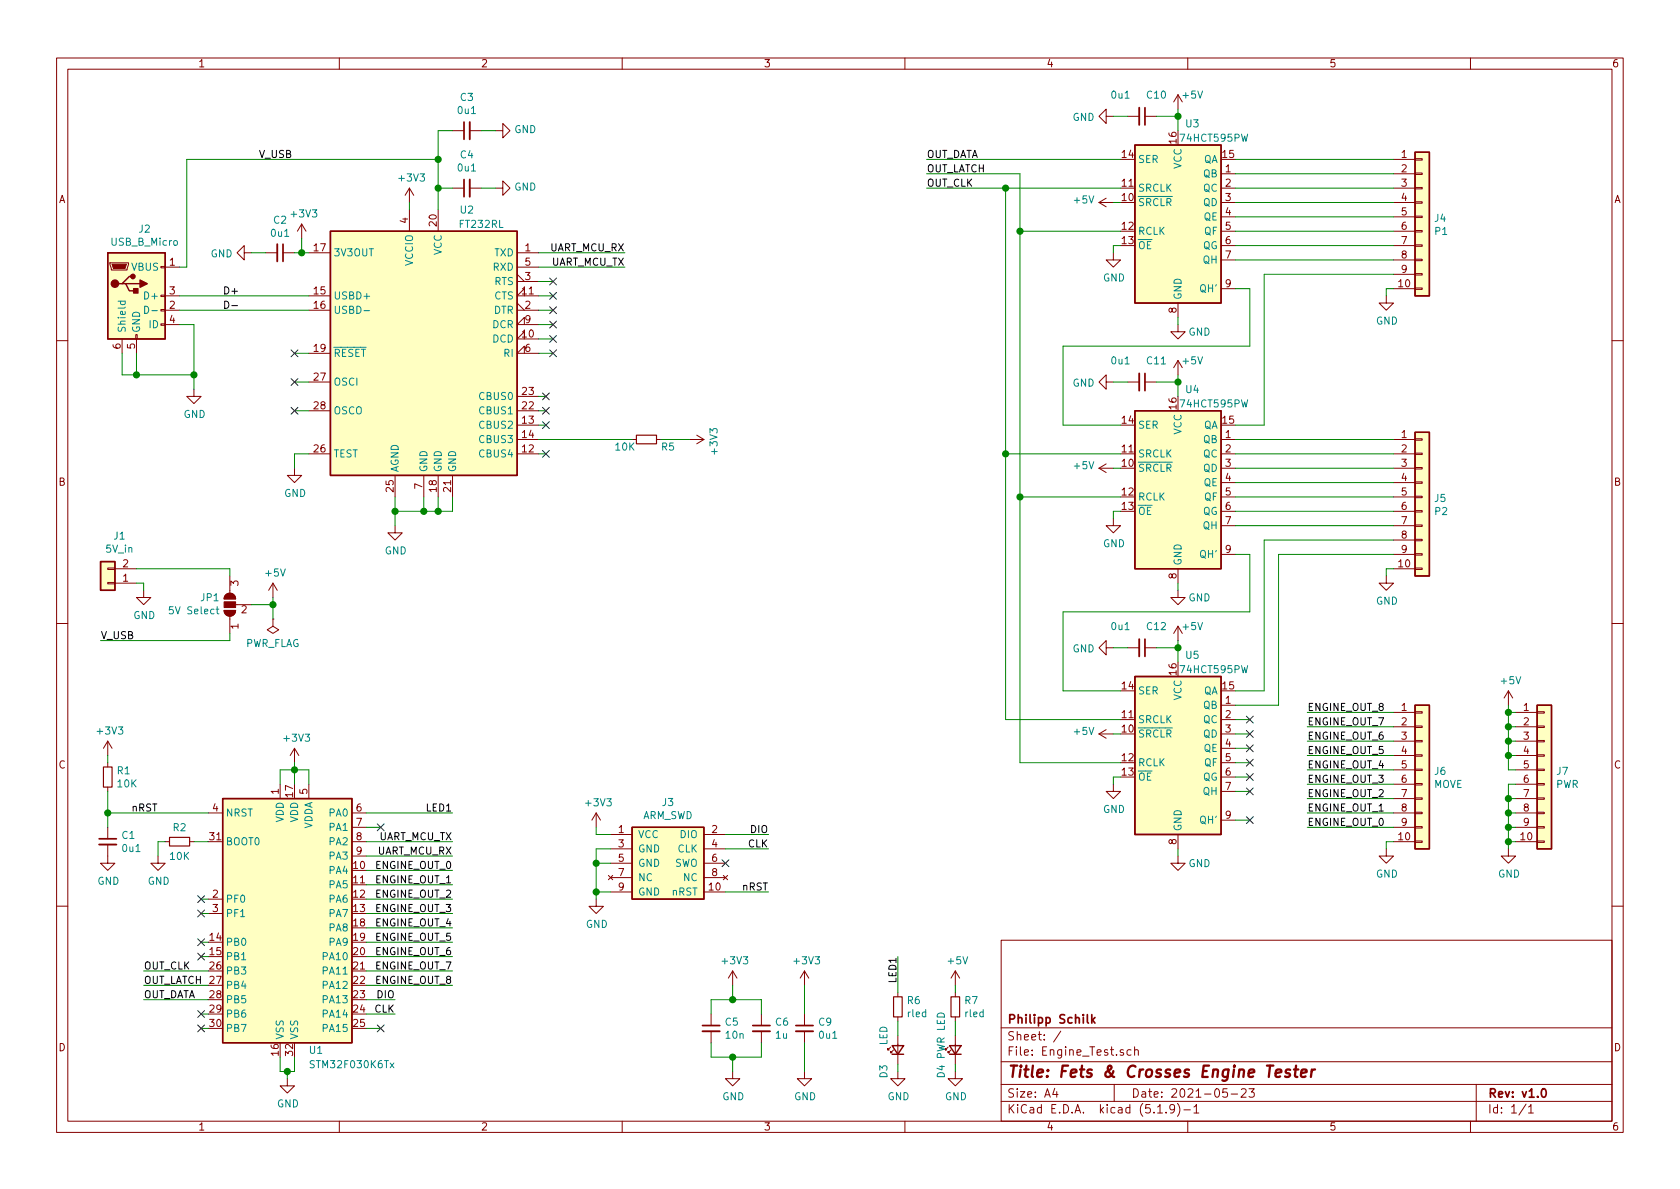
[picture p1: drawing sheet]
EESchema Schematic File Version 4
EELAYER 30 0
EELAYER END
$Descr A4 11693 8268
encoding utf-8
Sheet 1 1
Title "Fets & Crosses Engine Tester"
Date "2021-05-23"
Rev "v1.0"
Comp "Philipp Schilk"
Comment1 ""
Comment2 ""
Comment3 ""
Comment4 ""
$EndDescr
Wire Wire Line
	4250 5900 4150 5900
Wire Wire Line
	4150 5900 4150 6000
Wire Wire Line
	4150 6000 4250 6000
Wire Wire Line
	4150 6000 4150 6200
Wire Wire Line
	4150 6200 4250 6200
Connection ~ 4150 6000
Wire Wire Line
	4150 6200 4150 6250
Connection ~ 4150 6200
$Comp
L power:GND #PWR017
U 1 1
P 4150 6250
F 0 "#PWR017" H 4150 6000 50  0001 C CNN
F 1 "GND" H 4155 6077 50  0000 C CNN
F 2 "" H 4150 6250 50  0001 C CNN
F 3 "" H 4150 6250 50  0001 C CNN
	1    4150 6250
	1    0    0    -1  
$EndComp
$Comp
L ARM_SWD:ARM_SWD J3
U 1 1
P 4650 6000
F 0 "J3" H 4650 6425 50  0000 C CNN
F 1 "ARM_SWD" H 4650 6334 50  0000 C CNN
F 2 "Connector_PinHeader_1.27mm:PinHeader_2x05_P1.27mm_Vertical" H 4650 5700 50  0001 C CNN
F 3 "" H 4650 5700 50  0001 C CNN
	1    4650 6000
	1    0    0    -1  
$EndComp
NoConn ~ 5050 6000
Wire Wire Line
	5050 5900 5350 5900
Wire Wire Line
	5050 5800 5350 5800
Wire Wire Line
	5050 6200 5350 6200
Wire Wire Line
	4250 5800 4150 5800
Text Label 5350 5800 2    50   ~ 0
DIO
Text Label 5350 5900 2    50   ~ 0
CLK
Text Label 5350 6200 2    50   ~ 0
nRST
$Comp
L power:+3V3 #PWR016
U 1 1
P 4150 5750
F 0 "#PWR016" H 4150 5600 50  0001 C CNN
F 1 "+3V3" H 4165 5923 50  0000 C CNN
F 2 "" H 4150 5750 50  0001 C CNN
F 3 "" H 4150 5750 50  0001 C CNN
	1    4150 5750
	1    0    0    -1  
$EndComp
Wire Wire Line
	4150 5800 4150 5750
$Comp
L Interface_USB:FT232RL U2
U 1 1
P 2950 2450
F 0 "U2" H 3250 3450 50  0000 C CNN
F 1 "FT232RL" H 3350 3350 50  0000 C CNN
F 2 "Package_SO:SSOP-28_5.3x10.2mm_P0.65mm" H 4050 1550 50  0001 C CNN
F 3 "https://www.ftdichip.com/Support/Documents/DataSheets/ICs/DS_FT232R.pdf" H 2950 2450 50  0001 C CNN
	1    2950 2450
	1    0    0    -1  
$EndComp
$Comp
L Connector:USB_B_Micro J2
U 1 1
P 950 2050
F 0 "J2" H 1007 2517 50  0000 C CNN
F 1 "USB_B_Micro" H 1007 2426 50  0000 C CNN
F 2 "Connector_USB:USB_Mini-B_Wuerth_65100516121_Horizontal" H 1100 2000 50  0001 C CNN
F 3 "~" H 1100 2000 50  0001 C CNN
	1    950  2050
	1    0    0    -1  
$EndComp
Wire Wire Line
	2750 3450 2750 3550
Wire Wire Line
	2750 3550 2950 3550
Wire Wire Line
	3150 3550 3150 3450
Wire Wire Line
	3050 3450 3050 3550
Connection ~ 3050 3550
Wire Wire Line
	3050 3550 3150 3550
Wire Wire Line
	2950 3450 2950 3550
Connection ~ 2950 3550
Wire Wire Line
	2950 3550 3050 3550
$Comp
L power:GND #PWR012
U 1 1
P 2750 3650
F 0 "#PWR012" H 2750 3400 50  0001 C CNN
F 1 "GND" H 2755 3477 50  0000 C CNN
F 2 "" H 2750 3650 50  0001 C CNN
F 3 "" H 2750 3650 50  0001 C CNN
	1    2750 3650
	1    0    0    -1  
$EndComp
Wire Wire Line
	2750 3650 2750 3550
Connection ~ 2750 3550
$Comp
L power:GND #PWR09
U 1 1
P 2050 3250
F 0 "#PWR09" H 2050 3000 50  0001 C CNN
F 1 "GND" H 2055 3077 50  0000 C CNN
F 2 "" H 2050 3250 50  0001 C CNN
F 3 "" H 2050 3250 50  0001 C CNN
	1    2050 3250
	1    0    0    -1  
$EndComp
Wire Wire Line
	2050 3250 2050 3150
Wire Wire Line
	2050 3150 2150 3150
$Comp
L Device:C_Small C2
U 1 1
P 1950 1750
F 0 "C2" V 1721 1750 50  0000 C CNN
F 1 "0u1" V 1812 1750 50  0000 C CNN
F 2 "Capacitor_SMD:C_0603_1608Metric" H 1950 1750 50  0001 C CNN
F 3 "~" H 1950 1750 50  0001 C CNN
	1    1950 1750
	0    1    1    0   
$EndComp
$Comp
L power:GND #PWR06
U 1 1
P 1750 1750
F 0 "#PWR06" H 1750 1500 50  0001 C CNN
F 1 "GND" V 1755 1622 50  0000 R CNN
F 2 "" H 1750 1750 50  0001 C CNN
F 3 "" H 1750 1750 50  0001 C CNN
	1    1750 1750
	0    1    1    0   
$EndComp
Wire Wire Line
	1750 1750 1850 1750
Wire Wire Line
	2150 2650 2050 2650
Wire Wire Line
	2150 2850 2050 2850
NoConn ~ 2050 2850
NoConn ~ 2050 2650
Wire Wire Line
	1250 2050 2150 2050
Wire Wire Line
	2150 2150 1250 2150
Wire Wire Line
	1250 2250 1350 2250
Wire Wire Line
	1350 2250 1350 2600
Wire Wire Line
	1350 2600 950  2600
Wire Wire Line
	850  2600 850  2450
Wire Wire Line
	950  2450 950  2600
Connection ~ 950  2600
Wire Wire Line
	950  2600 850  2600
$Comp
L power:GND #PWR05
U 1 1
P 1350 2700
F 0 "#PWR05" H 1350 2450 50  0001 C CNN
F 1 "GND" H 1355 2527 50  0000 C CNN
F 2 "" H 1350 2700 50  0001 C CNN
F 3 "" H 1350 2700 50  0001 C CNN
	1    1350 2700
	1    0    0    -1  
$EndComp
Wire Wire Line
	1350 2700 1350 2600
Connection ~ 1350 2600
Wire Wire Line
	1250 1850 1300 1850
Wire Wire Line
	1300 1850 1300 1100
Wire Wire Line
	2050 1750 2100 1750
$Comp
L power:+3V3 #PWR011
U 1 1
P 2100 1650
F 0 "#PWR011" H 2100 1500 50  0001 C CNN
F 1 "+3V3" H 2115 1823 50  0000 C CNN
F 2 "" H 2100 1650 50  0001 C CNN
F 3 "" H 2100 1650 50  0001 C CNN
	1    2100 1650
	1    0    0    -1  
$EndComp
Wire Wire Line
	2100 1650 2100 1750
Connection ~ 2100 1750
Wire Wire Line
	2100 1750 2150 1750
$Comp
L power:+3V3 #PWR013
U 1 1
P 2850 1400
F 0 "#PWR013" H 2850 1250 50  0001 C CNN
F 1 "+3V3" H 2865 1573 50  0000 C CNN
F 2 "" H 2850 1400 50  0001 C CNN
F 3 "" H 2850 1400 50  0001 C CNN
	1    2850 1400
	1    0    0    -1  
$EndComp
Wire Wire Line
	2850 1400 2850 1450
Wire Wire Line
	3050 1100 3050 1300
Wire Wire Line
	1300 1100 3050 1100
Wire Wire Line
	2150 2450 2050 2450
NoConn ~ 2050 2450
Text Label 1800 1100 0    50   ~ 0
V_USB
$Comp
L Device:R_Small R6
U 1 1
P 6250 7000
F 0 "R6" H 6309 7046 50  0000 L CNN
F 1 "rled" H 6309 6955 50  0000 L CNN
F 2 "Resistor_SMD:R_0603_1608Metric" H 6250 7000 50  0001 C CNN
F 3 "~" H 6250 7000 50  0001 C CNN
	1    6250 7000
	1    0    0    -1  
$EndComp
$Comp
L Device:LED_Small D3
U 1 1
P 6250 7300
F 0 "D3" H 6100 7400 50  0000 C CNN
F 1 "LED" H 6350 7400 50  0000 C CNN
F 2 "LED_SMD:LED_0603_1608Metric" V 6250 7300 50  0001 C CNN
F 3 "~" V 6250 7300 50  0001 C CNN
	1    6250 7300
	0    -1   -1   0   
$EndComp
Wire Wire Line
	6250 7200 6250 7100
$Comp
L power:GND #PWR027
U 1 1
P 6250 7450
F 0 "#PWR027" H 6250 7200 50  0001 C CNN
F 1 "GND" H 6255 7277 50  0000 C CNN
F 2 "" H 6250 7450 50  0001 C CNN
F 3 "" H 6250 7450 50  0001 C CNN
	1    6250 7450
	1    0    0    -1  
$EndComp
Wire Wire Line
	6250 7450 6250 7400
$Comp
L Device:R_Small R7
U 1 1
P 6650 7000
F 0 "R7" H 6709 7046 50  0000 L CNN
F 1 "rled" H 6709 6955 50  0000 L CNN
F 2 "Resistor_SMD:R_0603_1608Metric" H 6650 7000 50  0001 C CNN
F 3 "~" H 6650 7000 50  0001 C CNN
	1    6650 7000
	1    0    0    -1  
$EndComp
$Comp
L Device:LED_Small D4
U 1 1
P 6650 7300
F 0 "D4" H 6500 7400 50  0000 C CNN
F 1 "PWR LED" H 6750 7400 50  0000 C CNN
F 2 "LED_SMD:LED_0603_1608Metric" V 6650 7300 50  0001 C CNN
F 3 "~" V 6650 7300 50  0001 C CNN
	1    6650 7300
	0    -1   -1   0   
$EndComp
Wire Wire Line
	6650 7200 6650 7100
$Comp
L power:GND #PWR029
U 1 1
P 6650 7450
F 0 "#PWR029" H 6650 7200 50  0001 C CNN
F 1 "GND" H 6655 7277 50  0000 C CNN
F 2 "" H 6650 7450 50  0001 C CNN
F 3 "" H 6650 7450 50  0001 C CNN
	1    6650 7450
	1    0    0    -1  
$EndComp
Wire Wire Line
	6650 7450 6650 7400
Wire Wire Line
	6250 6650 6250 6900
Wire Wire Line
	6650 6850 6650 6900
Text Label 6250 6650 3    50   ~ 0
LED1
Wire Wire Line
	750  5650 1450 5650
Wire Wire Line
	1350 5850 1450 5850
Wire Wire Line
	1100 5850 1150 5850
Wire Wire Line
	1100 5950 1100 5850
$Comp
L power:GND #PWR04
U 1 1
P 1100 5950
F 0 "#PWR04" H 1100 5700 50  0001 C CNN
F 1 "GND" H 1105 5777 50  0000 C CNN
F 2 "" H 1100 5950 50  0001 C CNN
F 3 "" H 1100 5950 50  0001 C CNN
	1    1100 5950
	1    0    0    -1  
$EndComp
$Comp
L Device:R_Small R2
U 1 1
P 1250 5850
F 0 "R2" V 1150 5850 50  0000 C CNN
F 1 "10K" V 1350 5850 50  0000 C CNN
F 2 "Resistor_SMD:R_0603_1608Metric" H 1250 5850 50  0001 C CNN
F 3 "~" H 1250 5850 50  0001 C CNN
	1    1250 5850
	0    1    1    0   
$EndComp
$Comp
L power:GND #PWR02
U 1 1
P 750 5950
F 0 "#PWR02" H 750 5700 50  0001 C CNN
F 1 "GND" H 755 5777 50  0000 C CNN
F 2 "" H 750 5950 50  0001 C CNN
F 3 "" H 750 5950 50  0001 C CNN
	1    750  5950
	1    0    0    -1  
$EndComp
Wire Wire Line
	750  5750 750  5650
$Comp
L Device:C_Small C1
U 1 1
P 750 5850
F 0 "C1" H 842 5896 50  0000 L CNN
F 1 "0u1" H 842 5805 50  0000 L CNN
F 2 "Capacitor_SMD:C_0603_1608Metric" H 750 5850 50  0001 C CNN
F 3 "~" H 750 5850 50  0001 C CNN
	1    750  5850
	1    0    0    -1  
$EndComp
$Comp
L power:+3V3 #PWR01
U 1 1
P 750 5250
F 0 "#PWR01" H 750 5100 50  0001 C CNN
F 1 "+3V3" H 765 5423 50  0000 C CNN
F 2 "" H 750 5250 50  0001 C CNN
F 3 "" H 750 5250 50  0001 C CNN
	1    750  5250
	1    0    0    -1  
$EndComp
Wire Wire Line
	750  5300 750  5250
Connection ~ 750  5650
Wire Wire Line
	750  5500 750  5650
$Comp
L Device:R_Small R1
U 1 1
P 750 5400
F 0 "R1" H 809 5446 50  0000 L CNN
F 1 "10K" H 809 5355 50  0000 L CNN
F 2 "Resistor_SMD:R_0603_1608Metric" H 750 5400 50  0001 C CNN
F 3 "~" H 750 5400 50  0001 C CNN
	1    750  5400
	1    0    0    -1  
$EndComp
Text Label 1100 5650 2    50   ~ 0
nRST
Wire Wire Line
	4350 1750 3750 1750
Text Label 4350 1750 2    50   ~ 0
UART_MCU_RX
Text Label 4350 1850 2    50   ~ 0
UART_MCU_TX
Wire Wire Line
	3750 1850 4350 1850
Text Label 1550 2050 0    50   ~ 0
D+
Text Label 1550 2150 0    50   ~ 0
D-
$Comp
L Device:C_Small C4
U 1 1
P 3250 1300
F 0 "C4" V 3479 1300 50  0000 C CNN
F 1 "0u1" V 3388 1300 50  0000 C CNN
F 2 "Capacitor_SMD:C_0603_1608Metric" H 3250 1300 50  0001 C CNN
F 3 "~" H 3250 1300 50  0001 C CNN
	1    3250 1300
	0    -1   -1   0   
$EndComp
$Comp
L power:GND #PWR015
U 1 1
P 3450 1300
F 0 "#PWR015" H 3450 1050 50  0001 C CNN
F 1 "GND" V 3455 1172 50  0000 R CNN
F 2 "" H 3450 1300 50  0001 C CNN
F 3 "" H 3450 1300 50  0001 C CNN
	1    3450 1300
	0    -1   -1   0   
$EndComp
Wire Wire Line
	3450 1300 3350 1300
$Comp
L Device:C_Small C3
U 1 1
P 3250 900
F 0 "C3" V 3479 900 50  0000 C CNN
F 1 "0u1" V 3388 900 50  0000 C CNN
F 2 "Capacitor_SMD:C_0603_1608Metric" H 3250 900 50  0001 C CNN
F 3 "~" H 3250 900 50  0001 C CNN
	1    3250 900 
	0    -1   -1   0   
$EndComp
$Comp
L power:GND #PWR014
U 1 1
P 3450 900
F 0 "#PWR014" H 3450 650 50  0001 C CNN
F 1 "GND" V 3455 772 50  0000 R CNN
F 2 "" H 3450 900 50  0001 C CNN
F 3 "" H 3450 900 50  0001 C CNN
	1    3450 900 
	0    -1   -1   0   
$EndComp
Wire Wire Line
	3450 900  3350 900 
Wire Wire Line
	3150 900  3050 900 
Wire Wire Line
	3050 900  3050 1100
Connection ~ 3050 1100
Wire Wire Line
	3150 1300 3050 1300
Connection ~ 3050 1300
Wire Wire Line
	3050 1300 3050 1450
Wire Wire Line
	3750 1950 3850 1950
Wire Wire Line
	3750 2050 3850 2050
Wire Wire Line
	3750 2150 3850 2150
Wire Wire Line
	3750 2250 3850 2250
Wire Wire Line
	3750 2350 3850 2350
Wire Wire Line
	3750 2450 3850 2450
NoConn ~ 3850 1950
NoConn ~ 3850 2050
NoConn ~ 3850 2150
NoConn ~ 3850 2250
NoConn ~ 3850 2350
NoConn ~ 3850 2450
$Comp
L Device:R_Small R5
U 1 1
P 4500 3050
F 0 "R5" V 4550 3200 50  0000 C CNN
F 1 "10K" V 4550 2900 50  0000 C CNN
F 2 "Resistor_SMD:R_0603_1608Metric" H 4500 3050 50  0001 C CNN
F 3 "~" H 4500 3050 50  0001 C CNN
	1    4500 3050
	0    1    1    0   
$EndComp
Wire Wire Line
	4400 3050 3750 3050
Wire Wire Line
	4600 3050 4800 3050
NoConn ~ 3800 2950
NoConn ~ 3800 3150
Wire Wire Line
	3800 2950 3750 2950
Wire Wire Line
	3750 3150 3800 3150
$Comp
L power:+3V3 #PWR022
U 1 1
P 4800 3050
F 0 "#PWR022" H 4800 2900 50  0001 C CNN
F 1 "+3V3" H 4815 3223 50  0000 C CNN
F 2 "" H 4800 3050 50  0001 C CNN
F 3 "" H 4800 3050 50  0001 C CNN
	1    4800 3050
	0    1    1    0   
$EndComp
$Comp
L MCU_ST_STM32F0:STM32F030K6Tx U1
U 1 1
P 2050 6350
F 0 "U1" H 2200 5400 50  0000 C CNN
F 1 "STM32F030K6Tx" H 2450 5300 50  0000 C CNN
F 2 "Package_QFP:LQFP-32_7x7mm_P0.8mm" H 1550 5450 50  0001 R CNN
F 3 "http://www.st.com/st-web-ui/static/active/en/resource/technical/document/datasheet/DM00088500.pdf" H 2050 6350 50  0001 C CNN
	1    2050 6350
	1    0    0    -1  
$EndComp
$Comp
L power:+3V3 #PWR025
U 1 1
P 5600 6850
F 0 "#PWR025" H 5600 6700 50  0001 C CNN
F 1 "+3V3" H 5615 7023 50  0000 C CNN
F 2 "" H 5600 6850 50  0001 C CNN
F 3 "" H 5600 6850 50  0001 C CNN
	1    5600 6850
	1    0    0    -1  
$EndComp
$Comp
L power:GND #PWR08
U 1 1
P 2000 7500
F 0 "#PWR08" H 2000 7250 50  0001 C CNN
F 1 "GND" H 2005 7327 50  0000 C CNN
F 2 "" H 2000 7500 50  0001 C CNN
F 3 "" H 2000 7500 50  0001 C CNN
	1    2000 7500
	1    0    0    -1  
$EndComp
Wire Wire Line
	1950 7450 2000 7450
Wire Wire Line
	2000 7450 2000 7500
Connection ~ 2000 7450
Wire Wire Line
	2000 7450 2050 7450
Wire Wire Line
	4950 7250 4950 7350
Wire Wire Line
	4950 7350 5100 7350
Wire Wire Line
	5300 7350 5300 7250
Wire Wire Line
	5100 7350 5100 7450
Connection ~ 5100 7350
Wire Wire Line
	5100 7350 5300 7350
$Comp
L power:GND #PWR019
U 1 1
P 5100 7450
F 0 "#PWR019" H 5100 7200 50  0001 C CNN
F 1 "GND" H 5105 7277 50  0000 C CNN
F 2 "" H 5100 7450 50  0001 C CNN
F 3 "" H 5100 7450 50  0001 C CNN
	1    5100 7450
	1    0    0    -1  
$EndComp
Wire Wire Line
	4950 7050 4950 6950
Wire Wire Line
	5300 6950 5300 7050
$Comp
L power:GND #PWR026
U 1 1
P 5600 7450
F 0 "#PWR026" H 5600 7200 50  0001 C CNN
F 1 "GND" H 5605 7277 50  0000 C CNN
F 2 "" H 5600 7450 50  0001 C CNN
F 3 "" H 5600 7450 50  0001 C CNN
	1    5600 7450
	1    0    0    -1  
$EndComp
Wire Wire Line
	5600 7250 5600 7450
Wire Wire Line
	4950 6950 5100 6950
Wire Wire Line
	5600 6850 5600 7050
$Comp
L power:+3V3 #PWR018
U 1 1
P 5100 6850
F 0 "#PWR018" H 5100 6700 50  0001 C CNN
F 1 "+3V3" H 5115 7023 50  0000 C CNN
F 2 "" H 5100 6850 50  0001 C CNN
F 3 "" H 5100 6850 50  0001 C CNN
	1    5100 6850
	1    0    0    -1  
$EndComp
Wire Wire Line
	5100 6850 5100 6950
Connection ~ 5100 6950
Wire Wire Line
	5100 6950 5300 6950
Wire Wire Line
	1950 5350 2050 5350
Wire Wire Line
	2150 5350 2150 5450
Wire Wire Line
	1950 5350 1950 5450
Wire Wire Line
	2050 5450 2050 5350
Connection ~ 2050 5350
Wire Wire Line
	2050 5350 2150 5350
$Comp
L power:+3V3 #PWR010
U 1 1
P 2050 5300
F 0 "#PWR010" H 2050 5150 50  0001 C CNN
F 1 "+3V3" H 2065 5473 50  0000 C CNN
F 2 "" H 2050 5300 50  0001 C CNN
F 3 "" H 2050 5300 50  0001 C CNN
	1    2050 5300
	1    0    0    -1  
$EndComp
Wire Wire Line
	2050 5300 2050 5350
Wire Wire Line
	1950 7350 1950 7450
Wire Wire Line
	2050 7350 2050 7450
$Comp
L Device:C_Small C5
U 1 1
P 4950 7150
F 0 "C5" H 5042 7196 50  0000 L CNN
F 1 "10n" H 5042 7105 50  0000 L CNN
F 2 "Capacitor_SMD:C_0603_1608Metric" H 4950 7150 50  0001 C CNN
F 3 "~" H 4950 7150 50  0001 C CNN
	1    4950 7150
	1    0    0    -1  
$EndComp
$Comp
L Device:C_Small C6
U 1 1
P 5300 7150
F 0 "C6" H 5392 7196 50  0000 L CNN
F 1 "1u" H 5392 7105 50  0000 L CNN
F 2 "Capacitor_SMD:C_0603_1608Metric" H 5300 7150 50  0001 C CNN
F 3 "~" H 5300 7150 50  0001 C CNN
	1    5300 7150
	1    0    0    -1  
$EndComp
$Comp
L Device:C_Small C9
U 1 1
P 5600 7150
F 0 "C9" H 5692 7196 50  0000 L CNN
F 1 "0u1" H 5692 7105 50  0000 L CNN
F 2 "Capacitor_SMD:C_0603_1608Metric" H 5600 7150 50  0001 C CNN
F 3 "~" H 5600 7150 50  0001 C CNN
	1    5600 7150
	1    0    0    -1  
$EndComp
$Comp
L power:+5V #PWR028
U 1 1
P 6650 6850
F 0 "#PWR028" H 6650 6700 50  0001 C CNN
F 1 "+5V" H 6665 7023 50  0000 C CNN
F 2 "" H 6650 6850 50  0001 C CNN
F 3 "" H 6650 6850 50  0001 C CNN
	1    6650 6850
	1    0    0    -1  
$EndComp
Text Label 700  4450 0    50   ~ 0
V_USB
$Comp
L Connector_Generic:Conn_01x02 J1
U 1 1
P 750 4050
F 0 "J1" H 668 3725 50  0000 C CNN
F 1 "5V_in" H 668 3816 50  0000 C CNN
F 2 "Connector_PinHeader_2.54mm:PinHeader_1x02_P2.54mm_Vertical" H 750 4050 50  0001 C CNN
F 3 "~" H 750 4050 50  0001 C CNN
	1    750  4050
	-1   0    0    1   
$EndComp
$Comp
L power:GND #PWR03
U 1 1
P 1000 4100
F 0 "#PWR03" H 1000 3850 50  0001 C CNN
F 1 "GND" H 1005 3927 50  0000 C CNN
F 2 "" H 1000 4100 50  0001 C CNN
F 3 "" H 1000 4100 50  0001 C CNN
	1    1000 4100
	1    0    0    -1  
$EndComp
Wire Wire Line
	1000 4100 1000 4050
Wire Wire Line
	1000 4050 950  4050
$Comp
L Jumper:SolderJumper_3_Open JP1
U 1 1
P 1600 4200
F 0 "JP1" V 1646 4268 50  0000 L CNN
F 1 "5V Select" V 1555 4268 50  0000 L CNN
F 2 "Jumper:SolderJumper-3_P1.3mm_Open_RoundedPad1.0x1.5mm" H 1600 4200 50  0001 C CNN
F 3 "~" H 1600 4200 50  0001 C CNN
	1    1600 4200
	0    -1   -1   0   
$EndComp
Wire Wire Line
	1600 4450 1600 4400
Wire Wire Line
	700  4450 1600 4450
Wire Wire Line
	1600 3950 1600 4000
Wire Wire Line
	950  3950 1600 3950
Wire Wire Line
	1750 4200 1900 4200
Wire Wire Line
	1900 4200 1900 4150
$Comp
L power:+5V #PWR07
U 1 1
P 1900 4150
F 0 "#PWR07" H 1900 4000 50  0001 C CNN
F 1 "+5V" H 1915 4323 50  0000 C CNN
F 2 "" H 1900 4150 50  0001 C CNN
F 3 "" H 1900 4150 50  0001 C CNN
	1    1900 4150
	1    0    0    -1  
$EndComp
Wire Wire Line
	2750 7050 2550 7050
Wire Wire Line
	2750 6950 2550 6950
Text Label 2750 7050 2    50   ~ 0
CLK
Text Label 2750 6950 2    50   ~ 0
DIO
Wire Wire Line
	2550 5850 3150 5850
Text Label 3150 5850 2    50   ~ 0
UART_MCU_TX
Text Label 3150 5950 2    50   ~ 0
UART_MCU_RX
Wire Wire Line
	3150 5950 2550 5950
Wire Wire Line
	2550 6150 3150 6150
Wire Wire Line
	2550 6050 3150 6050
Wire Wire Line
	2550 6250 3150 6250
Wire Wire Line
	2550 6350 3150 6350
Wire Wire Line
	2550 6450 3150 6450
Wire Wire Line
	2550 6550 3150 6550
Wire Wire Line
	2550 6650 3150 6650
Wire Wire Line
	2550 6750 3150 6750
Wire Wire Line
	2550 6850 3150 6850
Text Label 3150 6050 2    50   ~ 0
ENGINE_OUT_0
Text Label 3150 6150 2    50   ~ 0
ENGINE_OUT_1
Text Label 3150 6250 2    50   ~ 0
ENGINE_OUT_2
Text Label 3150 6350 2    50   ~ 0
ENGINE_OUT_3
Text Label 3150 6450 2    50   ~ 0
ENGINE_OUT_4
Text Label 3150 6550 2    50   ~ 0
ENGINE_OUT_5
Text Label 3150 6650 2    50   ~ 0
ENGINE_OUT_6
Text Label 3150 6750 2    50   ~ 0
ENGINE_OUT_7
Text Label 3150 6850 2    50   ~ 0
ENGINE_OUT_8
Wire Wire Line
	9700 5650 9100 5650
Wire Wire Line
	9700 5750 9100 5750
Wire Wire Line
	9700 5550 9100 5550
Wire Wire Line
	9700 5450 9100 5450
Wire Wire Line
	9700 5350 9100 5350
Wire Wire Line
	9700 5250 9100 5250
Wire Wire Line
	9700 5150 9100 5150
Wire Wire Line
	9700 5050 9100 5050
Wire Wire Line
	9700 4950 9100 4950
Text Label 9100 5750 0    50   ~ 0
ENGINE_OUT_0
Text Label 9100 5650 0    50   ~ 0
ENGINE_OUT_1
Text Label 9100 5550 0    50   ~ 0
ENGINE_OUT_2
Text Label 9100 5450 0    50   ~ 0
ENGINE_OUT_3
Text Label 9100 5350 0    50   ~ 0
ENGINE_OUT_4
Text Label 9100 5250 0    50   ~ 0
ENGINE_OUT_5
Text Label 9100 5150 0    50   ~ 0
ENGINE_OUT_6
Text Label 9100 5050 0    50   ~ 0
ENGINE_OUT_7
Text Label 9100 4950 0    50   ~ 0
ENGINE_OUT_8
NoConn ~ 2650 5750
NoConn ~ 2650 7150
Wire Wire Line
	2650 7150 2550 7150
Wire Wire Line
	2550 5750 2650 5750
$Comp
L 74xx:74HCT595 U3
U 1 1
P 8200 1500
F 0 "U3" H 8300 2150 50  0000 C CNN
F 1 "74HCT595PW" H 8450 2050 50  0000 C CNN
F 2 "Package_SO:TSSOP-16_4.4x5mm_P0.65mm" H 8200 1500 50  0001 C CNN
F 3 "https://assets.nexperia.com/documents/data-sheet/74HC_HCT595.pdf" H 8200 1500 50  0001 C CNN
	1    8200 1500
	1    0    0    -1  
$EndComp
$Comp
L power:+5V #PWR039
U 1 1
P 8200 750
F 0 "#PWR039" H 8200 600 50  0001 C CNN
F 1 "+5V" H 8300 850 50  0000 C CNN
F 2 "" H 8200 750 50  0001 C CNN
F 3 "" H 8200 750 50  0001 C CNN
	1    8200 750 
	1    0    0    -1  
$EndComp
$Comp
L Device:C_Small C10
U 1 1
P 7950 800
F 0 "C10" V 7800 900 50  0000 C CNN
F 1 "0u1" V 7800 650 50  0000 C CNN
F 2 "Capacitor_SMD:C_0603_1608Metric" H 7950 800 50  0001 C CNN
F 3 "~" H 7950 800 50  0001 C CNN
	1    7950 800 
	0    1    1    0   
$EndComp
$Comp
L power:GND #PWR030
U 1 1
P 7750 800
F 0 "#PWR030" H 7750 550 50  0001 C CNN
F 1 "GND" V 7755 672 50  0000 R CNN
F 2 "" H 7750 800 50  0001 C CNN
F 3 "" H 7750 800 50  0001 C CNN
	1    7750 800 
	0    1    1    0   
$EndComp
Wire Wire Line
	7750 800  7850 800 
Wire Wire Line
	8200 800  8050 800 
Wire Wire Line
	8200 750  8200 800 
Connection ~ 8200 800 
Wire Wire Line
	8200 800  8200 900 
$Comp
L power:GND #PWR040
U 1 1
P 8200 2250
F 0 "#PWR040" H 8200 2000 50  0001 C CNN
F 1 "GND" H 8350 2200 50  0000 C CNN
F 2 "" H 8200 2250 50  0001 C CNN
F 3 "" H 8200 2250 50  0001 C CNN
	1    8200 2250
	1    0    0    -1  
$EndComp
Wire Wire Line
	8200 2250 8200 2200
$Comp
L 74xx:74HCT595 U4
U 1 1
P 8200 3350
F 0 "U4" H 8300 4000 50  0000 C CNN
F 1 "74HCT595PW" H 8450 3900 50  0000 C CNN
F 2 "Package_SO:TSSOP-16_4.4x5mm_P0.65mm" H 8200 3350 50  0001 C CNN
F 3 "https://assets.nexperia.com/documents/data-sheet/74HC_HCT595.pdf" H 8200 3350 50  0001 C CNN
	1    8200 3350
	1    0    0    -1  
$EndComp
$Comp
L power:+5V #PWR041
U 1 1
P 8200 2600
F 0 "#PWR041" H 8200 2450 50  0001 C CNN
F 1 "+5V" H 8300 2700 50  0000 C CNN
F 2 "" H 8200 2600 50  0001 C CNN
F 3 "" H 8200 2600 50  0001 C CNN
	1    8200 2600
	1    0    0    -1  
$EndComp
$Comp
L Device:C_Small C11
U 1 1
P 7950 2650
F 0 "C11" V 7800 2750 50  0000 C CNN
F 1 "0u1" V 7800 2500 50  0000 C CNN
F 2 "Capacitor_SMD:C_0603_1608Metric" H 7950 2650 50  0001 C CNN
F 3 "~" H 7950 2650 50  0001 C CNN
	1    7950 2650
	0    1    1    0   
$EndComp
$Comp
L power:GND #PWR033
U 1 1
P 7750 2650
F 0 "#PWR033" H 7750 2400 50  0001 C CNN
F 1 "GND" V 7755 2522 50  0000 R CNN
F 2 "" H 7750 2650 50  0001 C CNN
F 3 "" H 7750 2650 50  0001 C CNN
	1    7750 2650
	0    1    1    0   
$EndComp
Wire Wire Line
	7750 2650 7850 2650
Wire Wire Line
	8200 2650 8050 2650
Wire Wire Line
	8200 2600 8200 2650
Connection ~ 8200 2650
Wire Wire Line
	8200 2650 8200 2750
$Comp
L power:GND #PWR042
U 1 1
P 8200 4100
F 0 "#PWR042" H 8200 3850 50  0001 C CNN
F 1 "GND" H 8350 4050 50  0000 C CNN
F 2 "" H 8200 4100 50  0001 C CNN
F 3 "" H 8200 4100 50  0001 C CNN
	1    8200 4100
	1    0    0    -1  
$EndComp
Wire Wire Line
	8200 4100 8200 4050
$Comp
L 74xx:74HCT595 U5
U 1 1
P 8200 5200
F 0 "U5" H 8300 5850 50  0000 C CNN
F 1 "74HCT595PW" H 8450 5750 50  0000 C CNN
F 2 "Package_SO:TSSOP-16_4.4x5mm_P0.65mm" H 8200 5200 50  0001 C CNN
F 3 "https://assets.nexperia.com/documents/data-sheet/74HC_HCT595.pdf" H 8200 5200 50  0001 C CNN
	1    8200 5200
	1    0    0    -1  
$EndComp
$Comp
L power:+5V #PWR043
U 1 1
P 8200 4450
F 0 "#PWR043" H 8200 4300 50  0001 C CNN
F 1 "+5V" H 8300 4550 50  0000 C CNN
F 2 "" H 8200 4450 50  0001 C CNN
F 3 "" H 8200 4450 50  0001 C CNN
	1    8200 4450
	1    0    0    -1  
$EndComp
$Comp
L Device:C_Small C12
U 1 1
P 7950 4500
F 0 "C12" V 7800 4600 50  0000 C CNN
F 1 "0u1" V 7800 4350 50  0000 C CNN
F 2 "Capacitor_SMD:C_0603_1608Metric" H 7950 4500 50  0001 C CNN
F 3 "~" H 7950 4500 50  0001 C CNN
	1    7950 4500
	0    1    1    0   
$EndComp
$Comp
L power:GND #PWR036
U 1 1
P 7750 4500
F 0 "#PWR036" H 7750 4250 50  0001 C CNN
F 1 "GND" V 7755 4372 50  0000 R CNN
F 2 "" H 7750 4500 50  0001 C CNN
F 3 "" H 7750 4500 50  0001 C CNN
	1    7750 4500
	0    1    1    0   
$EndComp
Wire Wire Line
	7750 4500 7850 4500
Wire Wire Line
	8200 4500 8050 4500
Wire Wire Line
	8200 4450 8200 4500
Connection ~ 8200 4500
Wire Wire Line
	8200 4500 8200 4600
$Comp
L power:GND #PWR044
U 1 1
P 8200 5950
F 0 "#PWR044" H 8200 5700 50  0001 C CNN
F 1 "GND" H 8350 5900 50  0000 C CNN
F 2 "" H 8200 5950 50  0001 C CNN
F 3 "" H 8200 5950 50  0001 C CNN
	1    8200 5950
	1    0    0    -1  
$EndComp
Wire Wire Line
	8200 5950 8200 5900
Wire Wire Line
	8600 2000 8700 2000
Wire Wire Line
	8700 2000 8700 2400
Wire Wire Line
	8700 2400 7400 2400
Wire Wire Line
	7400 2400 7400 2950
Wire Wire Line
	7400 2950 7800 2950
Wire Wire Line
	8600 3850 8700 3850
Wire Wire Line
	8700 3850 8700 4250
Wire Wire Line
	8700 4250 7400 4250
Wire Wire Line
	7400 4250 7400 4800
Wire Wire Line
	7400 4800 7800 4800
NoConn ~ 8700 5700
Wire Wire Line
	8600 5700 8700 5700
$Comp
L power:GND #PWR038
U 1 1
P 7750 5450
F 0 "#PWR038" H 7750 5200 50  0001 C CNN
F 1 "GND" H 7755 5277 50  0000 C CNN
F 2 "" H 7750 5450 50  0001 C CNN
F 3 "" H 7750 5450 50  0001 C CNN
	1    7750 5450
	1    0    0    -1  
$EndComp
Wire Wire Line
	7750 5450 7750 5400
Wire Wire Line
	7750 5400 7800 5400
$Comp
L power:GND #PWR035
U 1 1
P 7750 3600
F 0 "#PWR035" H 7750 3350 50  0001 C CNN
F 1 "GND" H 7755 3427 50  0000 C CNN
F 2 "" H 7750 3600 50  0001 C CNN
F 3 "" H 7750 3600 50  0001 C CNN
	1    7750 3600
	1    0    0    -1  
$EndComp
Wire Wire Line
	7750 3600 7750 3550
Wire Wire Line
	7750 3550 7800 3550
$Comp
L power:GND #PWR032
U 1 1
P 7750 1750
F 0 "#PWR032" H 7750 1500 50  0001 C CNN
F 1 "GND" H 7755 1577 50  0000 C CNN
F 2 "" H 7750 1750 50  0001 C CNN
F 3 "" H 7750 1750 50  0001 C CNN
	1    7750 1750
	1    0    0    -1  
$EndComp
Wire Wire Line
	7750 1750 7750 1700
Wire Wire Line
	7750 1700 7800 1700
$Comp
L power:+5V #PWR034
U 1 1
P 7750 3250
F 0 "#PWR034" H 7750 3100 50  0001 C CNN
F 1 "+5V" V 7765 3378 50  0000 L CNN
F 2 "" H 7750 3250 50  0001 C CNN
F 3 "" H 7750 3250 50  0001 C CNN
	1    7750 3250
	0    -1   -1   0   
$EndComp
Wire Wire Line
	7750 3250 7800 3250
$Comp
L power:+5V #PWR031
U 1 1
P 7750 1400
F 0 "#PWR031" H 7750 1250 50  0001 C CNN
F 1 "+5V" V 7765 1528 50  0000 L CNN
F 2 "" H 7750 1400 50  0001 C CNN
F 3 "" H 7750 1400 50  0001 C CNN
	1    7750 1400
	0    -1   -1   0   
$EndComp
Wire Wire Line
	7750 1400 7800 1400
$Comp
L power:+5V #PWR037
U 1 1
P 7750 5100
F 0 "#PWR037" H 7750 4950 50  0001 C CNN
F 1 "+5V" V 7765 5228 50  0000 L CNN
F 2 "" H 7750 5100 50  0001 C CNN
F 3 "" H 7750 5100 50  0001 C CNN
	1    7750 5100
	0    -1   -1   0   
$EndComp
Wire Wire Line
	7750 5100 7800 5100
Wire Wire Line
	7800 1300 7000 1300
Wire Wire Line
	7000 1300 7000 3150
Wire Wire Line
	7000 3150 7800 3150
Wire Wire Line
	7800 5000 7000 5000
Wire Wire Line
	7000 5000 7000 3150
Connection ~ 7000 3150
Wire Wire Line
	7800 5300 7100 5300
Wire Wire Line
	7100 5300 7100 3450
Wire Wire Line
	7100 1600 7800 1600
Wire Wire Line
	7800 3450 7100 3450
Connection ~ 7100 3450
Wire Wire Line
	7100 1200 7100 1600
Connection ~ 7100 1600
Wire Wire Line
	7100 1600 7100 3450
Connection ~ 7000 1300
Wire Wire Line
	6450 1100 7800 1100
Wire Wire Line
	6450 1200 7100 1200
Wire Wire Line
	6450 1300 7000 1300
Text Label 6450 1100 0    50   ~ 0
OUT_DATA
Text Label 6450 1300 0    50   ~ 0
OUT_CLK
Text Label 6450 1200 0    50   ~ 0
OUT_LATCH
Text Label 1000 6950 0    50   ~ 0
OUT_DATA
Text Label 1000 6750 0    50   ~ 0
OUT_CLK
Wire Wire Line
	1000 6950 1450 6950
Wire Wire Line
	1000 6750 1450 6750
Text Label 1000 6850 0    50   ~ 0
OUT_LATCH
Wire Wire Line
	1000 6850 1450 6850
$Comp
L Connector_Generic:Conn_01x10 J4
U 1 1
P 9900 1500
F 0 "J4" H 9980 1492 50  0000 L CNN
F 1 "P1" H 9980 1401 50  0000 L CNN
F 2 "Connector_PinSocket_2.54mm:PinSocket_1x10_P2.54mm_Horizontal" H 9900 1500 50  0001 C CNN
F 3 "~" H 9900 1500 50  0001 C CNN
	1    9900 1500
	1    0    0    -1  
$EndComp
$Comp
L Connector_Generic:Conn_01x10 J5
U 1 1
P 9900 3450
F 0 "J5" H 9980 3442 50  0000 L CNN
F 1 "P2" H 9980 3351 50  0000 L CNN
F 2 "Connector_PinSocket_2.54mm:PinSocket_1x10_P2.54mm_Horizontal" H 9900 3450 50  0001 C CNN
F 3 "~" H 9900 3450 50  0001 C CNN
	1    9900 3450
	1    0    0    -1  
$EndComp
$Comp
L Connector_Generic:Conn_01x10 J7
U 1 1
P 10750 5350
F 0 "J7" H 10830 5342 50  0000 L CNN
F 1 "PWR" H 10830 5251 50  0000 L CNN
F 2 "Connector_PinSocket_2.54mm:PinSocket_1x10_P2.54mm_Horizontal" H 10750 5350 50  0001 C CNN
F 3 "~" H 10750 5350 50  0001 C CNN
	1    10750 5350
	1    0    0    -1  
$EndComp
$Comp
L Connector_Generic:Conn_01x10 J6
U 1 1
P 9900 5350
F 0 "J6" H 9980 5342 50  0000 L CNN
F 1 "MOVE" H 9980 5251 50  0000 L CNN
F 2 "Connector_PinSocket_2.54mm:PinSocket_1x10_P2.54mm_Horizontal" H 9900 5350 50  0001 C CNN
F 3 "~" H 9900 5350 50  0001 C CNN
	1    9900 5350
	1    0    0    -1  
$EndComp
Wire Wire Line
	9700 5850 9650 5850
Wire Wire Line
	9650 5850 9650 5900
$Comp
L power:GND #PWR046
U 1 1
P 9650 5900
F 0 "#PWR046" H 9650 5650 50  0001 C CNN
F 1 "GND" H 9655 5727 50  0000 C CNN
F 2 "" H 9650 5900 50  0001 C CNN
F 3 "" H 9650 5900 50  0001 C CNN
	1    9650 5900
	1    0    0    -1  
$EndComp
Wire Wire Line
	8600 2950 8800 2950
Wire Wire Line
	8800 2950 8800 1900
Wire Wire Line
	9700 2000 9650 2000
Wire Wire Line
	9650 2000 9650 2050
$Comp
L power:GND #PWR045
U 1 1
P 9650 2050
F 0 "#PWR045" H 9650 1800 50  0001 C CNN
F 1 "GND" H 9655 1877 50  0000 C CNN
F 2 "" H 9650 2050 50  0001 C CNN
F 3 "" H 9650 2050 50  0001 C CNN
	1    9650 2050
	1    0    0    -1  
$EndComp
Wire Wire Line
	8600 4800 8800 4800
Wire Wire Line
	8800 4800 8800 3750
Wire Wire Line
	8900 3850 8900 4900
Wire Wire Line
	8900 4900 8600 4900
Wire Wire Line
	8600 5000 8700 5000
Wire Wire Line
	8600 5100 8700 5100
Wire Wire Line
	8600 5200 8700 5200
Wire Wire Line
	8600 5300 8700 5300
Wire Wire Line
	8600 5400 8700 5400
Wire Wire Line
	8600 5500 8700 5500
NoConn ~ 8700 5000
NoConn ~ 8700 5100
NoConn ~ 8700 5200
NoConn ~ 8700 5300
NoConn ~ 8700 5400
NoConn ~ 8700 5500
Wire Wire Line
	8600 1100 9700 1100
Wire Wire Line
	8600 1200 9700 1200
Wire Wire Line
	8600 1300 9700 1300
Wire Wire Line
	8600 1400 9700 1400
Wire Wire Line
	8600 1500 9700 1500
Wire Wire Line
	8600 1600 9700 1600
Wire Wire Line
	8600 1700 9700 1700
Wire Wire Line
	8600 1800 9700 1800
Wire Wire Line
	8800 1900 9700 1900
Wire Wire Line
	8600 3050 9700 3050
Wire Wire Line
	8600 3150 9700 3150
Wire Wire Line
	8600 3250 9700 3250
Wire Wire Line
	8600 3350 9700 3350
Wire Wire Line
	8600 3450 9700 3450
Wire Wire Line
	8600 3550 9700 3550
Wire Wire Line
	8600 3650 9700 3650
Wire Wire Line
	8800 3750 9700 3750
Wire Wire Line
	8900 3850 9700 3850
$Comp
L power:+5V #PWR047
U 1 1
P 10500 4900
F 0 "#PWR047" H 10500 4750 50  0001 C CNN
F 1 "+5V" H 10515 5073 50  0000 C CNN
F 2 "" H 10500 4900 50  0001 C CNN
F 3 "" H 10500 4900 50  0001 C CNN
	1    10500 4900
	1    0    0    -1  
$EndComp
Wire Wire Line
	10500 5350 10550 5350
Wire Wire Line
	10550 5250 10500 5250
Connection ~ 10500 5250
Wire Wire Line
	10500 5250 10500 5350
Wire Wire Line
	10550 5150 10500 5150
Connection ~ 10500 5150
Wire Wire Line
	10500 5150 10500 5250
Wire Wire Line
	10500 4900 10500 4950
Wire Wire Line
	10500 5050 10550 5050
Connection ~ 10500 5050
Wire Wire Line
	10500 5050 10500 5150
Wire Wire Line
	10500 4950 10550 4950
Connection ~ 10500 4950
Wire Wire Line
	10500 4950 10500 5050
Wire Wire Line
	10550 5450 10500 5450
Wire Wire Line
	10500 5450 10500 5550
Wire Wire Line
	10550 5850 10500 5850
Connection ~ 10500 5850
Wire Wire Line
	10500 5850 10500 5900
Wire Wire Line
	10550 5750 10500 5750
Connection ~ 10500 5750
Wire Wire Line
	10500 5750 10500 5850
Wire Wire Line
	10550 5650 10500 5650
Connection ~ 10500 5650
Wire Wire Line
	10500 5650 10500 5750
Wire Wire Line
	10550 5550 10500 5550
Connection ~ 10500 5550
Wire Wire Line
	10500 5550 10500 5650
$Comp
L power:GND #PWR048
U 1 1
P 10500 5900
F 0 "#PWR048" H 10500 5650 50  0001 C CNN
F 1 "GND" H 10505 5727 50  0000 C CNN
F 2 "" H 10500 5900 50  0001 C CNN
F 3 "" H 10500 5900 50  0001 C CNN
	1    10500 5900
	1    0    0    -1  
$EndComp
Wire Wire Line
	1450 6250 1400 6250
Wire Wire Line
	1450 6350 1400 6350
Wire Wire Line
	1450 6550 1400 6550
Wire Wire Line
	1450 6650 1400 6650
Wire Wire Line
	1450 7050 1400 7050
Wire Wire Line
	1450 7150 1400 7150
NoConn ~ 1400 6250
NoConn ~ 1400 6350
NoConn ~ 1400 6550
NoConn ~ 1400 6650
NoConn ~ 1400 7050
NoConn ~ 1400 7150
$Comp
L power:PWR_FLAG #FLG01
U 1 1
P 1900 4300
F 0 "#FLG01" H 1900 4375 50  0001 C CNN
F 1 "PWR_FLAG" H 1900 4473 50  0000 C CNN
F 2 "" H 1900 4300 50  0001 C CNN
F 3 "~" H 1900 4300 50  0001 C CNN
	1    1900 4300
	-1   0    0    1   
$EndComp
Wire Wire Line
	1900 4300 1900 4200
Connection ~ 1900 4200
Wire Wire Line
	9700 3950 9650 3950
Wire Wire Line
	9650 3950 9650 4000
$Comp
L power:GND #PWR0101
U 1 1
P 9650 4000
F 0 "#PWR0101" H 9650 3750 50  0001 C CNN
F 1 "GND" H 9655 3827 50  0000 C CNN
F 2 "" H 9650 4000 50  0001 C CNN
F 3 "" H 9650 4000 50  0001 C CNN
	1    9650 4000
	1    0    0    -1  
$EndComp
Wire Wire Line
	2550 5650 3150 5650
Text Label 3150 5650 2    50   ~ 0
LED1
NoConn ~ 3800 2850
Wire Wire Line
	3800 2850 3750 2850
NoConn ~ 3800 2750
Wire Wire Line
	3800 2750 3750 2750
$EndSCHEMATC
